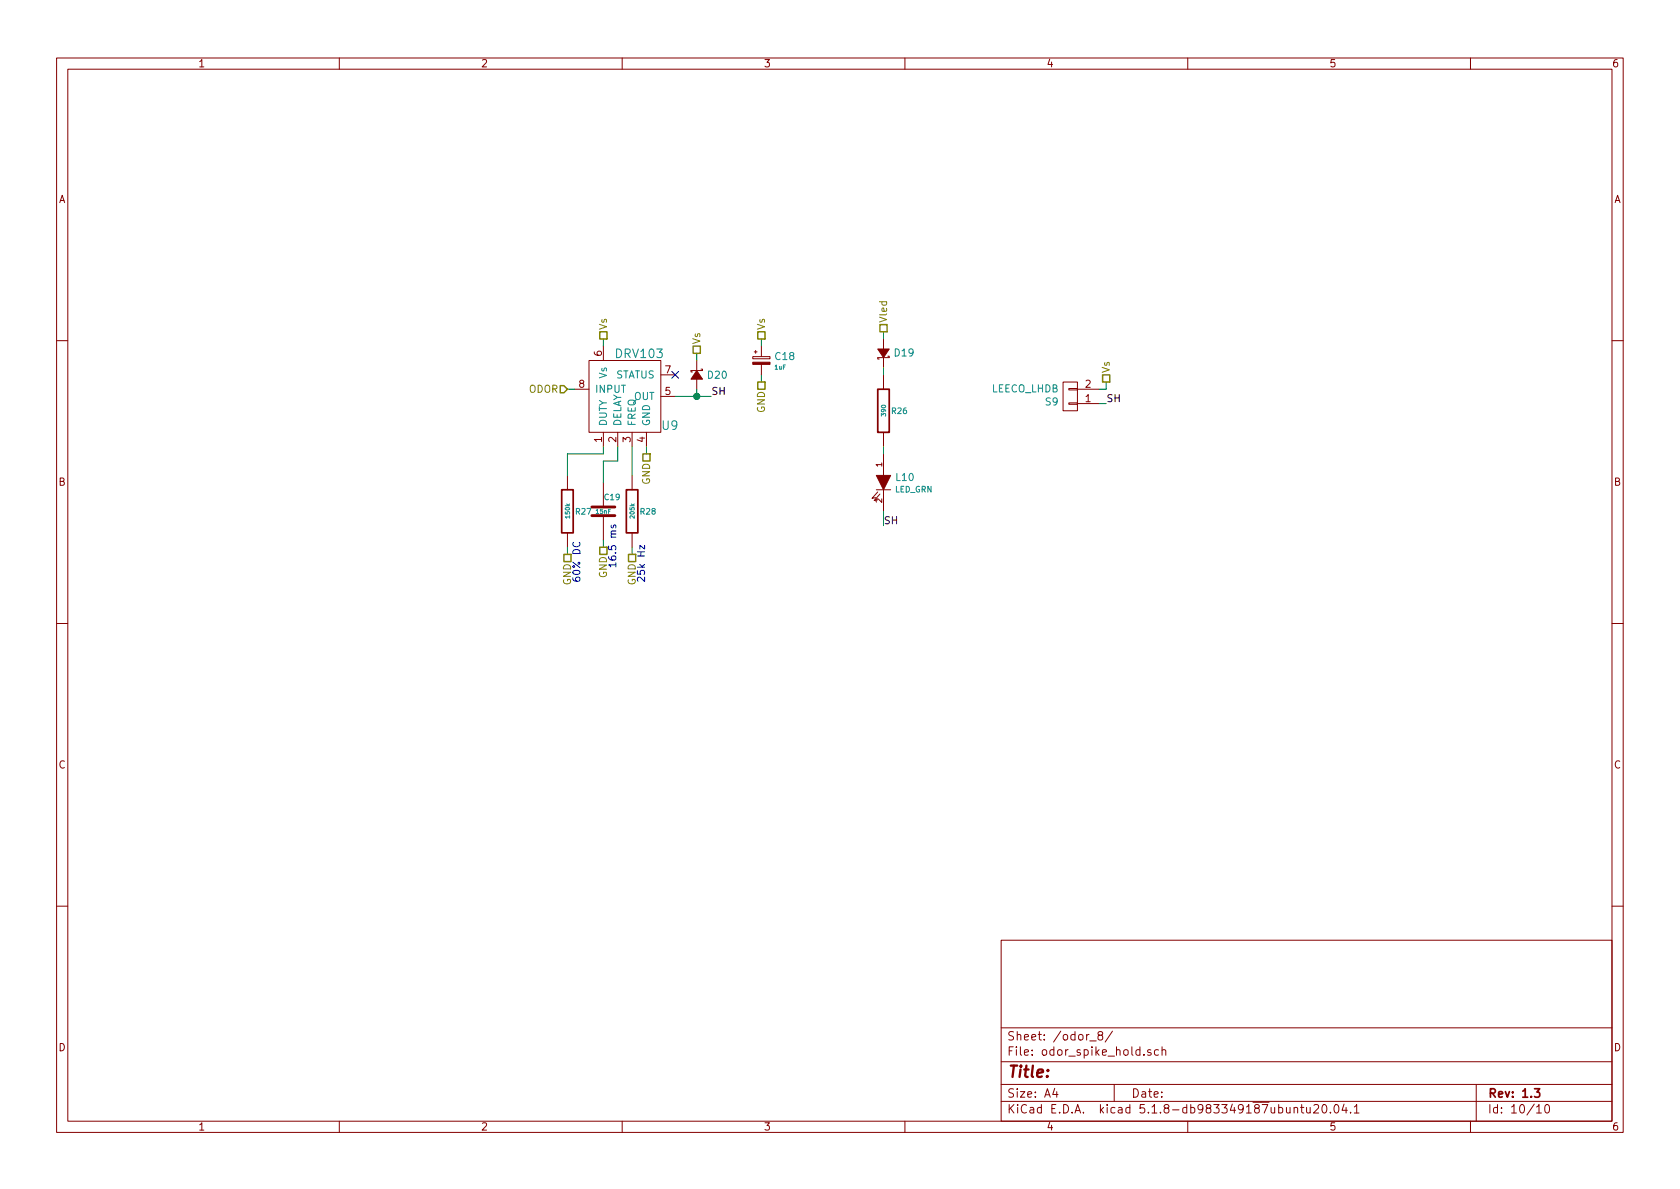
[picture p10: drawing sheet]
<svg xmlns="http://www.w3.org/2000/svg" width="297mm" height="210mm" viewBox="0 0 297 210" stroke-linecap="round" stroke-linejoin="round" font-family="sans-serif">
<g fill="none" stroke="#840000" stroke-width=".18">
<path d="M10 10.3h277v189.9h-277zM12 12.2h273v186.1h-273zM60 10.3v1.9M110 10.3v1.9M160 10.3v1.9M210 10.3v1.9M260 10.3v1.9M156.2 59.9v1.8M10 60.2h2M101.6 68.8h2.5M104.1 63.7h12.7v12.7h-12.7zM106.7 61.2v2.5"/>
<path d="M106.7 76.4v2.6M109.2 76.4v2.6M111.8 76.4v2.6M114.3 76.4v2.6M116.8 70.1h2.6M116.8 66.3h2.6M123.2 63.7v1.8M123.2 67.1v1.7M124 65.3h.2v.2h-2v.3h.2M133.1 63.1h3v.3h-3zM133.3 62.2h.6M133.6 62v.5"/>
<path d="M134.6 61.2v1.9M134.6 64.4v1.9M156.2 63.2v1.8M156.2 66.3v2.5M156.2 76.4v2.6M157 63h.2v.2h-2v.3h.2M188 67.6h2.5v5h-2.5zM189 68.7h1.5v.3h-1.5zM189 71.2h1.5v.3h-1.5zM190.5 68.8h3.8M190.5 71.4h3.8M285 60.2h2"/>
<path d="M100.3 84.1v2.5M100.3 94.2v2.6M106.7 85.3v4.4M106.7 91.2v4.3M111.8 84.1v2.5M111.8 94.2v2.6M154.9 86.6h2.6M155.2 87l-1 1.1 .6-.1M155.6 87.4l-1 1.1 .6-.1M156.2 80.3v3.8M156.2 86.6v3.8M10 110.3h2"/>
<path d="M285 110.3h2M10 160.2h2M177 166.3h108v32h-108zM285 160.2h2M60 198.3v1.9M110 198.3v1.9M160 198.3v1.9M177 194.8h108M177 191.8h108M177 187.8h108M177 181.8h108M186.5 192.5l-.4 1h1"/>
<path d="M186.8 193v1M192.7 184.1h1.1M194.4 183.1l-.2-.2v-.3a.48 .48 0 0 1 .7 0l-.1 .4-.6 .2-.1 .4 .3 .3 .4-.1 .2-.2-.1-.4-.2-.1M196.7 182.3l-1.3 2M197 191.8v3M202.3 186.5v.1M203.5 185.7a.37 .37 0 0 0-.6 .1l.1 .2 .5 .2 .1 .1-.3 .3-.4-.1M204.8 185.7l-.4-.1-.3 .3 .1 .6 .2 .1 .4-.1M205.5 185.7a.37 .37 0 0 1 .6 .1v.8M205.5 185.1v1.5M210 198.3v1.9M228.8 196l.2-.2 .4 .1v.9"/>
<path d="M228.8 195.8v1M229.9 195.8h.6M230.1 195.3v1.3l.4 .2M231 195.8v.8a.37 .37 0 0 0 .6 .1M231.6 195.8v1M232.3 195.5l.2-.2h.4l.2 .2v.3v.2l-.9 .8h.9M233.9 195.4l.2-.1a.8 .8 0 0 1 .5 .8 .8 .8 0 0 1-.5 .7 1 1 0 0 1-.2-1.4zM235.2 196.7v.1M236 195.5l.2-.2a.8 .8 0 0 1 .5 .8 .8 .8 0 0 1-.5 .7l-.2-.1-.1-.4zM237.6 195.2l-.3 1.1h.9M238 195.8v1M238.8 196.7v.1"/>
<path d="M239.4 195.8l.5-.5v1.5M239.4 196.8h.9M260 198.3v1.9M261 191.8v6.5M271.7 195.8l.4-.5v1.5M271.7 196.8h.8M273.3 195.4l.3-.1a.94 .94 0 0 1 0 1.5h-.1a1 1 0 0 1-.2-1.4z"/>
</g>
<path d="M155.2 68.8h2v7.6h-2zM99.3 86.6h2v7.6h-2zM110.7 86.6h2.1v7.6h-2.1zM271.3 192.5h.9l-.5 .6 .5 .1v.7l-.2 .1-.7-.1" fill="none" stroke="#840000" stroke-width=".3"/>
<path d="M104.6 91.2h4.1M104.6 89.7h4.1" fill="none" stroke="#840000" stroke-width=".51"/>
<g fill="#840000" stroke="#840000" stroke-width=".18">
<path d="M155.2 61.7h2l-1 1.5z"/>
<path d="M154.9 84.1h2.6l-1.3 2.5z"/>
<path d="M133.1 64.1h3v.3h-3z"/>
<path d="M123.2 65.5l1 1.6h-2z"/>
</g>
<g fill="none" stroke="#008400" stroke-width=".18">
<path d="M106.7 59.9v1.3M134.6 59.9v1.3M156.2 58.7v1.2M100.3 68.8h1.3M106.7 79v1.3h-6.4v3.8M109.2 79v2.5h-2.5v3.8M111.8 79v5.1M114.3 79v1.3M119.4 70.1h6.3M123.2 62.5v1.2M123.2 68.8v1.3M134.6 66.3v1.3"/>
<path d="M156.2 65v1.3M156.2 79v1.3M194.3 71.4h1.3M195.6 67.6v1.2h-1.3M100.3 96.8v1.2M106.7 95.5v1.3M111.8 96.8v1.2M156.2 90.4v2.6"/>
</g>
<path d="M106 58.7h1.3v1.2h-1.3zM134 58.7h1.3v1.2h-1.3zM155.6 57.4h1.2v1.3h-1.2zM99.1 68.2h.6l.6 .6-.6 .7h-.6zM122.6 61.2h1.2v1.3h-1.2zM134 67.6h1.3v1.2h-1.3zM194.9 66.3h1.3v1.3h-1.3zM99.7 98h1.3v1.3h-1.3zM106 96.8h1.3v1.2h-1.3zM111.1 98h1.3v1.3h-1.3zM113.7 80.3h1.2v1.2h-1.2z" fill="none" stroke="#848400" stroke-width=".25"/>
<path d="M101.4 95.9a.6 .6 0 0 0 .4 .8 .6 .6 0 0 0 .7-.6l-.1-.2M108.1 92.9v.3l.1 .2 .2-.1 .1-.4h.3v.5M114 96.4v.7l-.9-.7v.7" fill="none" stroke="#0000c2" stroke-width=".18"/>
<circle cx="123.2" cy="70.1" r=".51" fill="#008400" stroke="#008400" stroke-width=".25"/>
<path d="M118.8 65.7l1.2 1.2M120 65.7l-1.2 1.2" fill="none" stroke="#000084" stroke-width=".18"/>
<text font-size="2.8" fill="#840000" x="178" y="190.5">Title:</text>
<g font-size="2.1" fill="#008484">
<text x="109" y="63.3">DRV103</text>
<text x="117.1" y="76">U9</text>
</g>
<g font-size="2.1" fill="#840000">
<text x="178" y="184">Sheet: /odor_8/</text>
<text x="178" y="186.7">File: odor_spike_hold.sch</text>
<text x="178" y="196.9">KiCad E.D.A. kicad 5.1.8-db983349187ubuntu20.04.1</text>
<text x="178" y="194.1">Size: A4</text>
<text x="200" y="194.1">Date:</text>
<text x="263" y="194.1">Rev: 1.3</text>
<text x="263" y="196.9">Id: 10/10</text>
</g>
<g font-size="1.8" fill="#840000">
<text x="35" y="11.9">1</text>
<text x="85" y="11.9">2</text>
<text x="135" y="11.9">3</text>
<text x="185" y="11.9">4</text>
<text x="235" y="11.9">5</text>
<text x="285" y="11.9">6</text>
<text x="10.4" y="35.9">A</text>
<text x="285.4" y="35.9">A</text>
<text x="106.4" y="63" transform="rotate(-90 106.4 63)">6</text>
<text x="102.4" y="68.6">8</text>
<text x="117.6" y="69.8">5</text>
<text x="117.6" y="66">7</text>
<text x="191.9" y="71.1">1</text>
<text x="191.9" y="68.6">2</text>
<text x="106.4" y="78.2" transform="rotate(-90 106.4 78.2)">1</text>
<text x="109" y="78.2" transform="rotate(-90 109 78.2)">2</text>
<text x="111.5" y="78.2" transform="rotate(-90 111.5 78.2)">3</text>
<text x="114" y="78.2" transform="rotate(-90 114 78.2)">4</text>
<text x="10.4" y="85.9">B</text>
<text x="285.4" y="85.9">B</text>
<text x="10.4" y="135.9">C</text>
<text x="285.4" y="135.9">C</text>
<text x="10.4" y="185.9">D</text>
<text x="285.4" y="185.9">D</text>
<text x="35" y="199.9">1</text>
<text x="85" y="199.9">2</text>
<text x="135" y="199.9">3</text>
<text x="185" y="199.9">4</text>
<text x="235" y="199.9">5</text>
<text x="285" y="199.9">6</text>
</g>
<g font-size="1.8" fill="#848400">
<text x="107.3" y="58.4" transform="rotate(-90 107.3 58.4)">Vs</text>
<text x="135.3" y="58.4" transform="rotate(-90 135.3 58.4)">Vs</text>
<text x="156.8" y="57.1" transform="rotate(-90 156.8 57.1)">Vled</text>
<text x="123.8" y="61" transform="rotate(-90 123.8 61)">Vs</text>
<text x="93.5" y="69.5">ODOR</text>
<text x="196.2" y="66" transform="rotate(-90 196.2 66)">Vs</text>
<text x="135.3" y="73" transform="rotate(-90 135.3 73)">GND</text>
<text x="114.9" y="85.7" transform="rotate(-90 114.9 85.7)">GND</text>
<text x="101" y="103.5" transform="rotate(-90 101 103.5)">GND</text>
<text x="107.3" y="102.2" transform="rotate(-90 107.3 102.2)">GND</text>
<text x="112.4" y="103.5" transform="rotate(-90 112.4 103.5)">GND</text>
</g>
<g font-size="1.8" fill="#008484">
<text x="137.1" y="63.7">C18</text>
<text x="158.2" y="63">D19</text>
<text x="105.2" y="69.5">INPUT</text>
<text x="107.3" y="66.9" transform="rotate(-90 107.3 66.9)">Vs</text>
<text x="108.7" y="66.9">STATUS</text>
<text x="112.1" y="70.7">OUT</text>
<text x="125.2" y="67">D20</text>
<text x="175.3" y="69.4">LEECO_LHDB</text>
<text x="184.9" y="71.7">S9</text>
<text x="107.3" y="75.4" transform="rotate(-90 107.3 75.4)">DUTY</text>
<text x="109.9" y="75.4" transform="rotate(-90 109.9 75.4)">DELAY</text>
<text x="112.4" y="75.4" transform="rotate(-90 112.4 75.4)">FREQ</text>
<text x="114.9" y="75.4" transform="rotate(-90 114.9 75.4)">GND</text>
<text x="158.5" y="85.1">L10</text>
</g>
<g font-size="1.8">
<text x="125.7" y="69.8">SH</text>
<text x="195.6" y="71.1">SH</text>
<text x="156.2" y="92.7">SH</text>
</g>
<g font-size="1.8" fill="#0000c2">
<text x="109" y="100.6" transform="rotate(-90 109 100.6)">16.5 ms</text>
<text x="102.6" y="103.1" transform="rotate(-90 102.6 103.1)">60% DC</text>
<text x="114" y="103.1" transform="rotate(-90 114 103.1)">25k Hz</text>
</g>
<g font-size="1.4" fill="#008484">
<text x="157.7" y="73.2">R26</text>
<text x="106.9" y="88.4">C19</text>
<text x="158.2" y="87.1">LED_GRN</text>
<text x="101.9" y="91">R27</text>
<text x="113.3" y="91">R28</text>
</g>
<g font-size="1.4" fill="#840000">
<text x="156" y="82.5" transform="rotate(-90 156 82.5)">1</text>
<text x="156" y="88.9" transform="rotate(-90 156 88.9)">2</text>
</g>
<g font-size="1.1" fill="#008484">
<text x="137" y="65.3">1uF</text>
<text x="156.6" y="73.5" transform="rotate(-90 156.6 73.5)">390</text>
<text x="100.8" y="91.6" transform="rotate(-90 100.8 91.6)">150k</text>
<text x="105.4" y="90.9">15nF</text>
<text x="112.2" y="91.6" transform="rotate(-90 112.2 91.6)">205k</text>
</g>
</svg>
